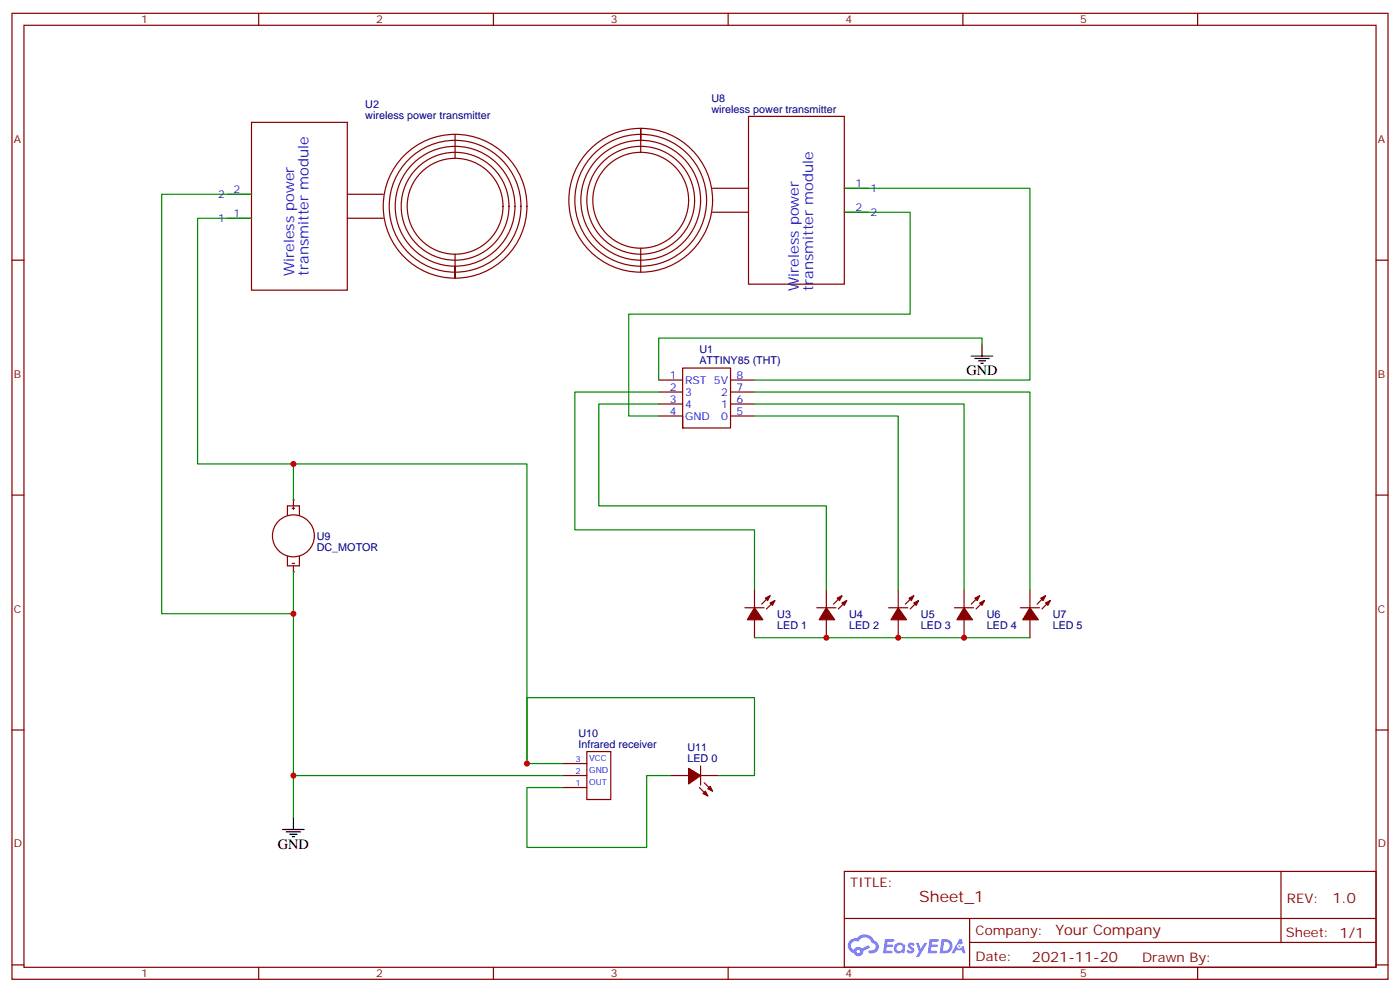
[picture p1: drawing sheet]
<svg xmlns="http://www.w3.org/2000/svg" width="412mm" height="292mm" viewBox="0 0 412 292" stroke-linecap="round" stroke-linejoin="round" font-family="sans-serif">
<g fill="none" stroke="#870000" stroke-width=".35">
<path d="M3.5 3.9h405.4v284.4h-405.4zM7.1 7.4h398.2v277.3h-398.2zM76.2 3.9v3.5M145.3 3.9v3.5M214.5 3.9v3.5M283.6 3.9v3.5M352.8 3.9v3.5M3.5 76.6h3.6M405.3 76.6h3.6M3.5 145.7h3.6M405.3 145.7h3.6M3.5 214.9h3.6"/>
<path d="M405.3 214.9h3.6M248.7 256.5h156.6v28.2h-156.6zM377.3 256.5v20.9M248.7 270.4h156.5M285.6 277.4h119.6M285.6 270.4v14.1M3.5 284h3.6M76.2 284.7v3.6M145.3 284.7v3.6M214.5 284.7v3.6M283.6 284.7v3.6M352.8 284.7v3.6"/>
<path d="M405.3 284h3.6"/>
</g>
<g fill="#5487ff">
<path d="M267.7 277.7a1.22 1.22 0 0 1 1.7 .2l-.4 .6a.47 .47 0 0 0-.3-.4 .47 .47 0 0 0-.5 .2l.1 .2a1.14 1.14 0 0 1 .8 1.8 1.14 1.14 0 0 1-1.9 0l-.2-.2 .5-.6 .7 .5a.29 .29 0 0 0 .3-.3 .29 .29 0 0 0-.2-.3 1.04 1.04 0 0 1-.6-1.7z"/>
<path d="M260.7 276.4h2.4l.3 .2-.2 .5-1.8 .1-.1 .8h1.5l.3 .4-.3 .4h-1.6l-.2 1.1h1.7l.2 .3-.2 .3-2.6 .1z"/>
<path d="M273.8 276.4h2.4l.3 .2-.1 .5-1.8 .1-.2 .8h1.6l.3 .4-.4 .4h-1.6l-.1 1.1h1.7l.2 .3-.2 .3-2.6 .1z"/>
<path d="M282.6 276.4h.7l.3 1.3-.6 .3a.69 .69 0 0 0-1 .3 .69 .69 0 0 0 .4 .9 .69 .69 0 0 0 .9-.6l.5-.2 .6 2.2h-.8l-.2-.9h-1.8l-.5 .9h-.8z"/>
<path d="M269.8 277.5h.8l.6 1.8 1.1-1.8h.9l-2.6 4.2h-.8l.9-1.5z"/>
<path d="M277.4 276.4l-.6 4.2h1.3a2.11 2.11 0 0 0 2.5-2.1 2.11 2.11 0 0 0-2.5-2.1zM278.1 277.2a1.39 1.39 0 0 1 1.7 1.4 1.39 1.39 0 0 1-1.8 1.3h-.3z"/>
<path d="M263.7 278.1a1.54 1.54 0 0 0-.1 2.1 1.54 1.54 0 0 0 2.2 .1l.6 .3 .3-2.3-.2-.3h-.4a1.49 1.49 0 0 0-2.4 .1zM264 279.1a.94 .94 0 0 1 1.8 0 .94 .94 0 0 1-1.8 0z"/>
<path d="M250.4 276.8a2.18 2.18 0 0 0 1.1 3.7 1.44 1.44 0 0 0 1.6 .9 1.44 1.44 0 0 0 1.2-1.4l2-1-.5-.8-1.9 1a1.47 1.47 0 0 0-2.4 .4 1.39 1.39 0 0 1-.7-1.9 1.39 1.39 0 0 1 2-.5 2.12 2.12 0 0 1 2.2-1.3 2.12 2.12 0 0 1 1.9 1.7 1.14 1.14 0 0 1 1.1 1.4 1.14 1.14 0 0 1-1.7 .7 .43 .43 0 0 0-.5 .4 .43 .43 0 0 0 .4 .5 1.98 1.98 0 0 0 2.5-1.2 1.98 1.98 0 0 0-1.2-2.6 3.1 3.1 0 0 0-5.3-.6l-.9 .1zM252.3 280.1a.55 .55 0 0 1 1.1 0 .55 .55 0 0 1-1.1 0z"/>
<circle cx="282.6" cy="278.5" r=".26"/>
</g>
<g fill="none" stroke="#870000" stroke-width=".35">
<path d="M74.1 36h28.2v49.4h-28.2zM134.1 39.5v7.1M188.7 37.8v3.5v-3.5M220.5 34.3h28.2v49.3h-28.2zM67 57.2h7.1M102.3 57.2h10.6M188.7 41.3v3.5M209.9 55.4h10.6M248.7 55.4h7.1M67 64.2h7.1M102.3 64.2h10.6M134.1 74.8v3.6"/>
<path d="M188.7 73.1v7M209.9 62.5h10.6M248.7 62.5h7.1M134.1 81.9v-3.5v3.5M194 111.9h7.1M194 115.4h7.1M194 118.9h7.1M215.2 111.9h7M215.2 115.4h7M215.2 118.9h7M194 122.4h7.1v3.6h14.1v-17.7h-14.1v17.7M215.2 122.4h7"/>
<path d="M84.7 151.7v-2.8h3.5v2.8M86.1 149.6h.7M86.4 147.1v1.8M86.4 149.3v.7M84.7 163.7v2.8h3.5v-2.8M86.1 165.8h.7M86.4 166.5v1.8M219.4 178.9h5.7M222.2 173.6v5.3M226.8 175.4l-2.4 2.4M228.2 176.8l-2.4 2.4M240.6 178.9h5.6"/>
<path d="M243.4 173.6v5.3M248 175.4l-2.5 2.4M249.4 176.8l-2.5 2.4M261.8 178.9h5.6M264.6 173.6v5.3M269.2 175.4l-2.5 2.4M270.6 176.8l-2.5 2.4M281.2 178.9h5.6M284 173.6v5.3M288.6 175.4l-2.5 2.4M290 176.8l-2.5 2.4M300.6 178.9h5.6"/>
<path d="M303.4 173.6v5.3M308 175.4l-2.5 2.4M309.4 176.8l-2.5 2.4M222.2 182.4v5.3M243.4 182.4v5.3M264.6 182.4v5.3M284 182.4v5.3M303.4 182.4v5.3"/>
<circle cx="188.7" cy="58.9" r="19.4"/>
<circle cx="188.7" cy="58.9" r="21.2"/>
<circle cx="188.7" cy="58.9" r="17.6"/>
<circle cx="188.7" cy="58.9" r="14.1"/>
<circle cx="188.7" cy="58.9" r="15.9"/>
<circle cx="134.1" cy="60.7" r="19.4"/>
<circle cx="134.1" cy="60.7" r="21.2"/>
<circle cx="134.1" cy="60.7" r="17.6"/>
<circle cx="134.1" cy="60.7" r="14.1"/>
<circle cx="134.1" cy="60.7" r="15.9"/>
<circle cx="86.4" cy="157.7" r="6.2"/>
</g>
<g fill="#870000" stroke="#870000" stroke-width=".35">
<path d="M222.2 178.9l2.5 3.5h-4.6z"/>
<path d="M226.8 177.5l1.4-.7-.7 1.4z"/>
<path d="M225.4 176.1l1.4-.7-.7 1.4z"/>
<path d="M243.4 178.9l2.5 3.5h-4.6z"/>
<path d="M248 177.5l1.4-.7-.7 1.4z"/>
<path d="M246.6 176.1l1.4-.7-.7 1.4z"/>
<path d="M264.6 178.9l2.5 3.5h-4.6z"/>
<path d="M269.2 177.5l1.4-.7-.7 1.4z"/>
<path d="M267.8 176.1l1.4-.7-.7 1.4z"/>
<path d="M284 178.9l2.5 3.5h-4.6z"/>
<path d="M288.6 177.5l1.4-.7-.7 1.4z"/>
<path d="M287.2 176.1l1.4-.7-.7 1.4z"/>
<path d="M303.4 178.9l2.5 3.5h-4.6z"/>
<path d="M308 177.5l1.4-.7-.7 1.4z"/>
<path d="M306.6 176.1l1.4-.7-.7 1.4z"/>
</g>
<path d="M248.7 55.4h54.7v56.5h-81.2M248.7 62.5h19.4v30h-82.9v29.9h8.8M194 115.4h-24.7v40.6h52.9v17.6M194 118.9h-17.6v30h67v24.7M222.2 115.4h81.2v58.2M222.2 118.9h61.8v54.7M222.2 122.4h42.4v51.2M222.2 187.7h81.2" fill="none" stroke="#008700" stroke-width=".35"/>
<g fill="#870000">
<circle cx="86.4" cy="147.1" r=".18"/>
<circle cx="86.4" cy="168.3" r=".18"/>
</g>
<g fill="#870000" stroke="#870000" stroke-width=".35">
<path d="M202.8 226.2l3.6 2.1-3.6 2.5z"/>
<path d="M207.8 232.9l.7 1.4-1.4-.7z"/>
<path d="M208.5 232.2l.7-.7 .7 1.4z"/>
</g>
<path d="M165.8 228.3h7.1M165.8 231.8h7.1M165.8 224.8h7.1M172.9 221.2h7v14.1h-7zM197.6 228.3h5.2M206 231.8l2.5 2.5M206.4 225.5v5.6M206.4 228.3h5.3M207.4 230.4l2.5 2.5" fill="none" stroke="#870000" stroke-width=".35"/>
<path d="M74.1 57.2h-26.5v123.5h38.8v-12.4M74.1 64.2h-15.9v72.4h28.2v10.5M289.3 101.3v-1.8h-95.3v12.4M86.4 136.6h68.8v88.2M86.4 180.7v47.6h79.4M86.4 228.3v12.3M165.8 224.8h-10.6v-19.4h67v22.9h-10.5M197.6 228.3h-7.1v21.1h-35.3v-17.6h10.6" fill="none" stroke="#008700" stroke-width=".35"/>
<path d="M286.1 104.8h6.4M287.2 105.5h4.2M288.2 106.2h2.1M288.9 106.9h.7M289.3 101.3v3.5M83.3 244.2h6.3M84.3 244.9h4.2M85.4 245.6h2.1M86.1 246.3h.7M86.4 240.6v3.6" fill="none" stroke="#000" stroke-width=".35"/>
<g fill="#c00">
<circle cx="243.4" cy="187.7" r=".88"/>
<circle cx="264.6" cy="187.7" r=".88"/>
<circle cx="284" cy="187.7" r=".88"/>
<circle cx="86.4" cy="180.7" r=".88"/>
<circle cx="155.2" cy="224.8" r=".88"/>
<circle cx="86.4" cy="136.6" r=".88"/>
<circle cx="86.4" cy="228.3" r=".88"/>
</g>
<text font-size="4.6" fill="#800" x="270.8" y="265.5">Sheet_1</text>
<g font-size="4.2" fill="#00f">
<text x="86.6" y="81.2" transform="rotate(-90 86.6 81.2)">Wireless power</text>
<text x="90.9" y="81.2" transform="rotate(-90 90.9 81.2)">transmitter module</text>
<text x="235.3" y="85.6" transform="rotate(-90 235.3 85.6)">Wireless power</text>
<text x="239.5" y="85.6" transform="rotate(-90 239.5 85.6)">transmitter module</text>
</g>
<g font-size="4.2">
<text x="284.7" y="110.5">GND</text>
<text x="81.8" y="249.8">GND</text>
</g>
<g font-size="4.2" fill="#800">
<text x="392.5" y="265.8">1.0</text>
<text x="310.9" y="275.3">Your Company</text>
<text x="304" y="283.1">2021-11-20</text>
</g>
<g font-size="3.9" fill="#800">
<text x="250.5" y="261.1">TITLE:</text>
<text x="379.1" y="265.8">REV:</text>
<text x="287.4" y="275.3">Company:</text>
<text x="378.7" y="275.9">Sheet: 1/1</text>
<text x="287.4" y="283">Date:</text>
<text x="336.4" y="283.1">Drawn By:</text>
</g>
<g font-size="3.2" fill="#800">
<text x="41.6" y="6.9">1</text>
<text x="110.8" y="6.9">2</text>
<text x="179.9" y="6.9">3</text>
<text x="249.1" y="6.9">4</text>
<text x="318.2" y="6.9">5</text>
<text x="4.1" y="42">A</text>
<text x="405.9" y="42">A</text>
<text x="4.1" y="111.2">B</text>
<text x="405.9" y="111.2">B</text>
<text x="4.1" y="180.3">C</text>
<text x="405.9" y="180.3">C</text>
<text x="4.1" y="249.4">D</text>
<text x="405.9" y="249.4">D</text>
<text x="41.6" y="287.7">1</text>
<text x="110.8" y="287.7">2</text>
<text x="179.9" y="287.7">3</text>
<text x="249.1" y="287.7">4</text>
<text x="318.2" y="287.7">5</text>
</g>
<g font-size="3.2" fill="#000080">
<text x="209.5" y="30">U8</text>
<text x="107.6" y="35">wireless power transmitter</text>
<text x="107.6" y="31.7">U2</text>
<text x="209.5" y="33.2">wireless power transmitter</text>
<text x="206" y="107.1">ATTINY85 (THT)</text>
<text x="206" y="103.9">U1</text>
<text x="93.3" y="158.9">U9</text>
<text x="93.3" y="162.1">DC_MOTOR</text>
<text x="229" y="185">LED 1</text>
<text x="229" y="181.8">U3</text>
<text x="250.1" y="185">LED 2</text>
<text x="250.1" y="181.8">U4</text>
<text x="271.3" y="185">LED 3</text>
<text x="271.3" y="181.8">U5</text>
<text x="290.7" y="185">LED 4</text>
<text x="290.7" y="181.8">U6</text>
<text x="310.1" y="185">LED 5</text>
<text x="310.1" y="181.8">U7</text>
<text x="170.4" y="220.2">Infrared receiver</text>
<text x="170.4" y="216.9">U10</text>
<text x="202.5" y="221.2">U11</text>
<text x="202.5" y="224.4">LED 0</text>
</g>
<g font-size="3.2" fill="#00f">
<text x="64.3" y="58.2">2</text>
<text x="68.8" y="56.8">2</text>
<text x="252" y="55.1">1</text>
<text x="256.5" y="56.5">1</text>
<text x="64.3" y="65.3">1</text>
<text x="68.8" y="63.9">1</text>
<text x="252" y="62.1">2</text>
<text x="256.5" y="63.5">2</text>
<text x="197.3" y="111.5">1</text>
<text x="201.8" y="112.9">RST 5V</text>
<text x="217" y="111.5">8</text>
<text x="197.3" y="115">2</text>
<text x="197.3" y="118.6">3</text>
<text x="201.8" y="116.5">3</text>
<text x="201.8" y="120">4</text>
<text x="212.5" y="116.5">2</text>
<text x="212.5" y="120">1</text>
<text x="217" y="115">7</text>
<text x="217" y="118.6">6</text>
<text x="197.3" y="122.1">4</text>
<text x="201.8" y="123.5">GND</text>
<text x="212.5" y="123.5">0</text>
<text x="217" y="122.1">5</text>
</g>
<g font-size="2.5" fill="#00f">
<text x="169.5" y="227.9">2</text>
<text x="169.5" y="224.4">3</text>
<text x="173.6" y="227.6">GND</text>
<text x="173.6" y="224">VCC</text>
<text x="169.5" y="231.5">1</text>
<text x="173.6" y="231.1">OUT</text>
</g>
</svg>
